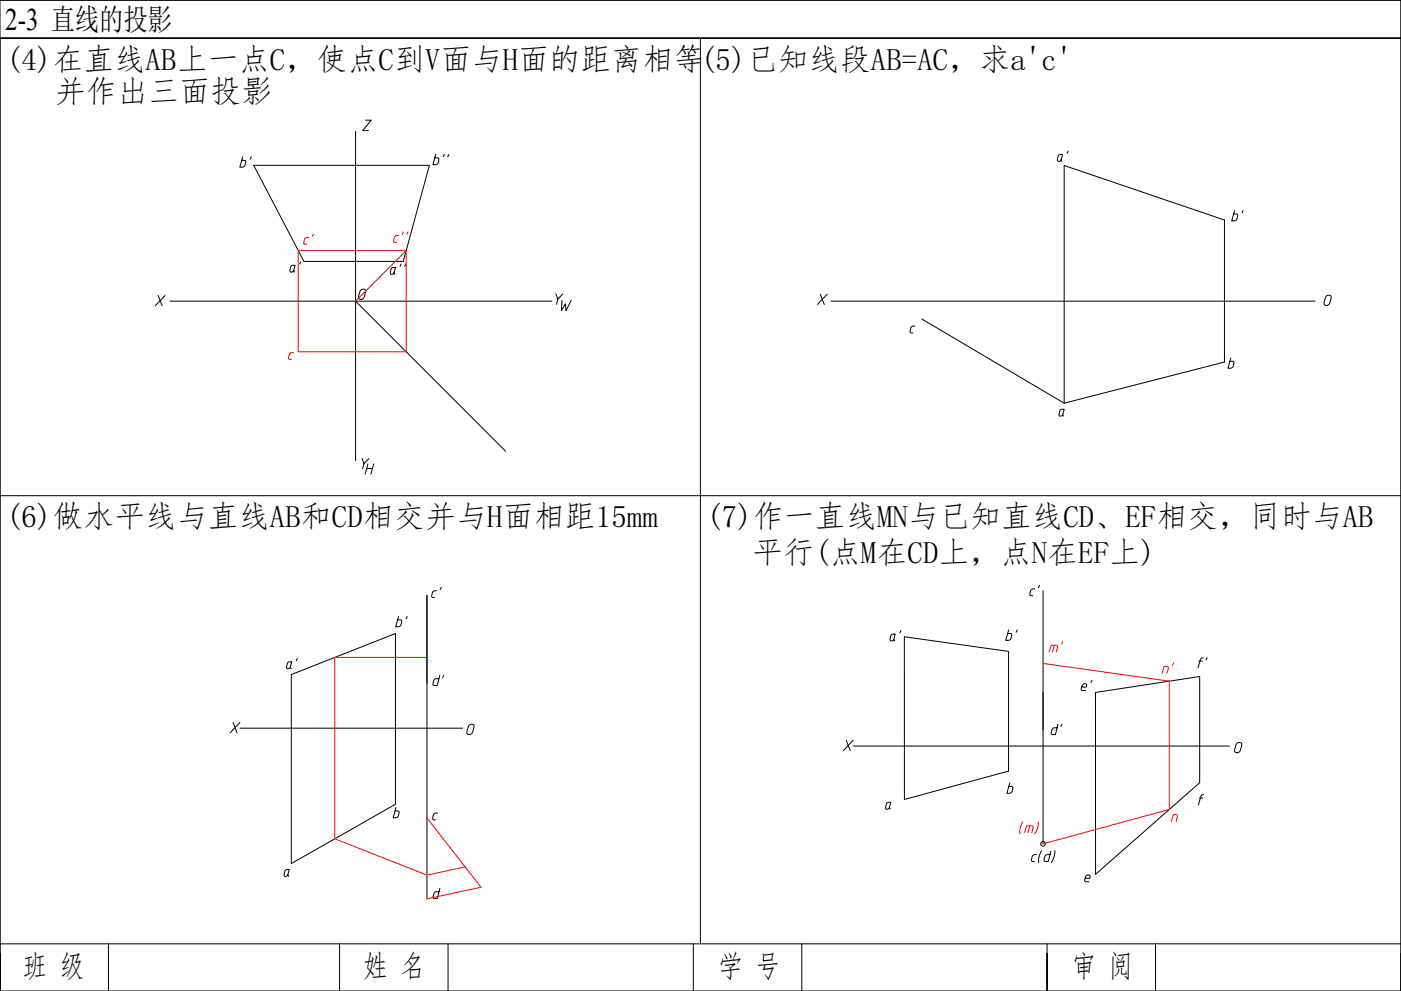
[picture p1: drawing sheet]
<svg xmlns="http://www.w3.org/2000/svg" width="594mm" height="420mm" viewBox="0 0 594 420" stroke-linecap="round" stroke-linejoin="round" font-family="sans-serif">
<!-- layer: 0 -->
<g fill="none" stroke="#000" stroke-width=".42">
<path d="M0 .2h594v420h-594zM0 16.2h594h-594v388M297 16.2v384M150.8 55.7v139.6M155 50.9h2.4l-3.6 4.4h2.4M107.6 70.1h74.5l-11.1 40.7h-42.1zM451.3 70.2l67.9 23.1v60.2l-67.9 17.4zM167.1 115.7l-.5 .5h-1l.3-2.2 .3-.5 1.5-.1-.6 2.3 .3 .6M170.1 112l-.5 .9M172.1 112l-.5 .9M72.1 127.7h161.9M150.8 127.7l63.6 63.6"/>
<path d="M153 123l.8-.4a.94 .94 0 0 1 1.3 1.1l-.6 2.3a1.23 1.23 0 0 1-1.4 1 1.23 1.23 0 0 1-1.1-1.4zM352.4 127.7h205.2M387.9 138.3a1.46 1.46 0 0 0-1.7 .7l-.3 1.7 .3 .5h.9M390.8 135.2l60.5 35.7M562.4 125.5l.9-.3a.93 .93 0 0 1 1.2 1.1l-.6 2.3a1.23 1.23 0 0 1-1.4 .9 1.23 1.23 0 0 1-1.1-1.3zM521.9 151.7l-1.2 4.4 1.9-.3a2.51 2.51 0 0 0 .5-2.5l-1.5-.1M450.6 175.8l-.4 .5h-1l.2-2.2 .4-.5 1.5-.1-.7 2.3 .4 .6M153.5 194.4l.9 2.2 2-2.2M154.4 196.6l-.6 2.2M155.6 198.6h2.4M156 196.7l-1.2 4.3M158.5 196.7l-1.2 4.3"/>
<path d="M0 210.2h594M181 252.4v128.7M442.3 250.5v107.3M383.5 270l44.2 6.2v50.7l-44.2 12.1zM123.5 286l44.2-17.4v72.4l-44.2 25.1zM464.5 293.6l44.2-6.8v45.1l-44.1 38.8zM98.8 306.3l1.7 4.4M101.7 306.3l-4.1 4.4M101.7 308.7h94.5M199 307.4l.8-.3a.93 .93 0 0 1 1.2 1.1l-.6 2.3a1.23 1.23 0 0 1-1.4 .9 1.23 1.23 0 0 1-1-1.3zM358.8 313.9l1.7 4.4M361.7 313.9l-4.1 4.4"/>
<path d="M361.7 316.3h159.7M524.5 315.2l.8-.4a.93 .93 0 0 1 1.3 1.1l-.7 2.3a1.23 1.23 0 0 1-1.3 .9 1.23 1.23 0 0 1-1.1-1.3zM428.2 332l-1.2 4.3 1.9-.3a2.49 2.49 0 0 0 .5-2.5l-1.6-.1M508.6 338.3h1.4M510.4 336.9l-.8 .2-.4 .8-1 3.4M167.9 342.3l-1.2 4.4 1.9-.3a2.49 2.49 0 0 0 .5-2.5l-1.5-.1M185.5 344.7a1.49 1.49 0 0 0-1.7 .7l-.4 1.7 .4 .5h.9M377.1 342.5l-.9 .6-.6-.1 .3-2.2 .3-.5 1.5-.1-.6 2.3 .4 .6M122 371l-.8 .6-.6-.1 .2-2.2 .4-.5 1.5-.1-.7 2.3 .4 .6M186.5 376.6l-1.1 4.4-1.5-.1-.3-.6 .6-1.9 .6-.3h1.4M439.4 362.3l-1.1 .2-.6 .6-.4 1.7 .4 .5h.9M441.7 360.6l-1.2 2.9v2.2"/>
<path d="M445.6 360.9l-1.1 4.4-1.6-.2-.2-.6 .6-1.8 .6-.4h1.3M447.3 360.6a8 8 0 0 1-1.6 5.1M460.2 372.4h1.9l.1-.7a.98 .98 0 0 0-1-.8 .98 .98 0 0 0-.9 .9l-.2 1.9 1.7 .1M0 404.2v16v-16M0 400.2h594M46 400.2v20M144 400.2v20M190 400.2v20M294 400.2v20M340 400.2v20M444 400.2v20v-16M490 400.2v20"/>
<path d="M594 404.2v16"/>
<circle cx="442.3" cy="357.8" r="1"/>
</g>
<path d="M169 99.8a1.49 1.49 0 0 0-1.7 .8l-.4 1.7 .4 .5h.8M171 98.4l-.5 1M173 98.4l-.5 1M172.2 106.2v43h-45.7v-43h45.7l-21.4 21.5M124.4 149.4a1.49 1.49 0 0 0-1.7 .8l-.4 1.7 .4 .4h.8M181 278.7h-39v76.9l39 15.4 16.2-3.5M442.3 281.3l53.5 7.5v54.4l-53.5 14.6M181 346.8l23 29.4-23 4.9M496.7 348.2l.8-2.9h1.3l.6 .4-.6 2.5" fill="none" stroke="#f00" stroke-width=".42"/>
<text font-size="13.3" x="2.2" y="12.6">2-3 直线的投影</text>
<g font-size="13.2">
<text x="2.5" y="29.6">(4)在直线AB上一点C，使点C到V面与H面的距离相等(5)已知线段AB=AC，求a'c'</text>
<text x="23.3" y="43.4">并作出三面投影</text>
<text x="2.5" y="223.6">(6)做水平线与直线AB和CD相交并与H面相距15mm</text>
<text x="299.5" y="223.6">(7)作一直线MN与已知直线CD、EF相交，同时与AB</text>
<text x="319" y="238.6">平行(点M在CD上，点N在EF上)</text>
<text x="9.6" y="414.3">班 级</text>
<text x="153.9" y="414.3">姓 名</text>
<text x="304.5" y="414.3">学 号</text>
<text x="454.2" y="414.3">审 阅</text>
</g>
<text font-size="9.3" fill="#f00" x="431.1" y="354.9">(m)</text>
<g font-size="8.4">
<text x="128.4" y="116.8" transform="rotate(-90 128.4 116.8)">a'</text>
<text x="166.5" y="267.1">b'</text>
<text x="376.1" y="273">a'</text>
</g>
<text font-size="8.4" fill="#f00" x="491.4" y="286.8">n'</text>
<g font-size="7.9">
<text x="100.5" y="72">b'</text>
<text x="182.4" y="70.9">b''</text>
<text x="447" y="69.5">a'</text>
<text x="521.1" y="94.9">b'</text>
<text x="64.6" y="130.9">X</text>
<text x="345.4" y="130.2">X</text>
<text x="236.7" y="133">W</text>
<text x="188" y="254.7" transform="rotate(-90 188 254.7)">c'</text>
<text x="435.3" y="253.6">c'</text>
<text x="425.1" y="272.7">b'</text>
<text x="120.3" y="284.7">a'</text>
<text x="506.6" y="284.3">f'</text>
<text x="182.4" y="291.7">d'</text>
<text x="457.2" y="293.9">e'</text>
<text x="444.5" y="312.6">d'</text>
</g>
<text font-size="7.9" fill="#f00" x="443.4" y="277.6">m'</text>
<text font-size="7.5" fill="#f00" x="133.7" y="104.8" transform="rotate(-90 133.7 104.8)">c'</text>
</svg>
